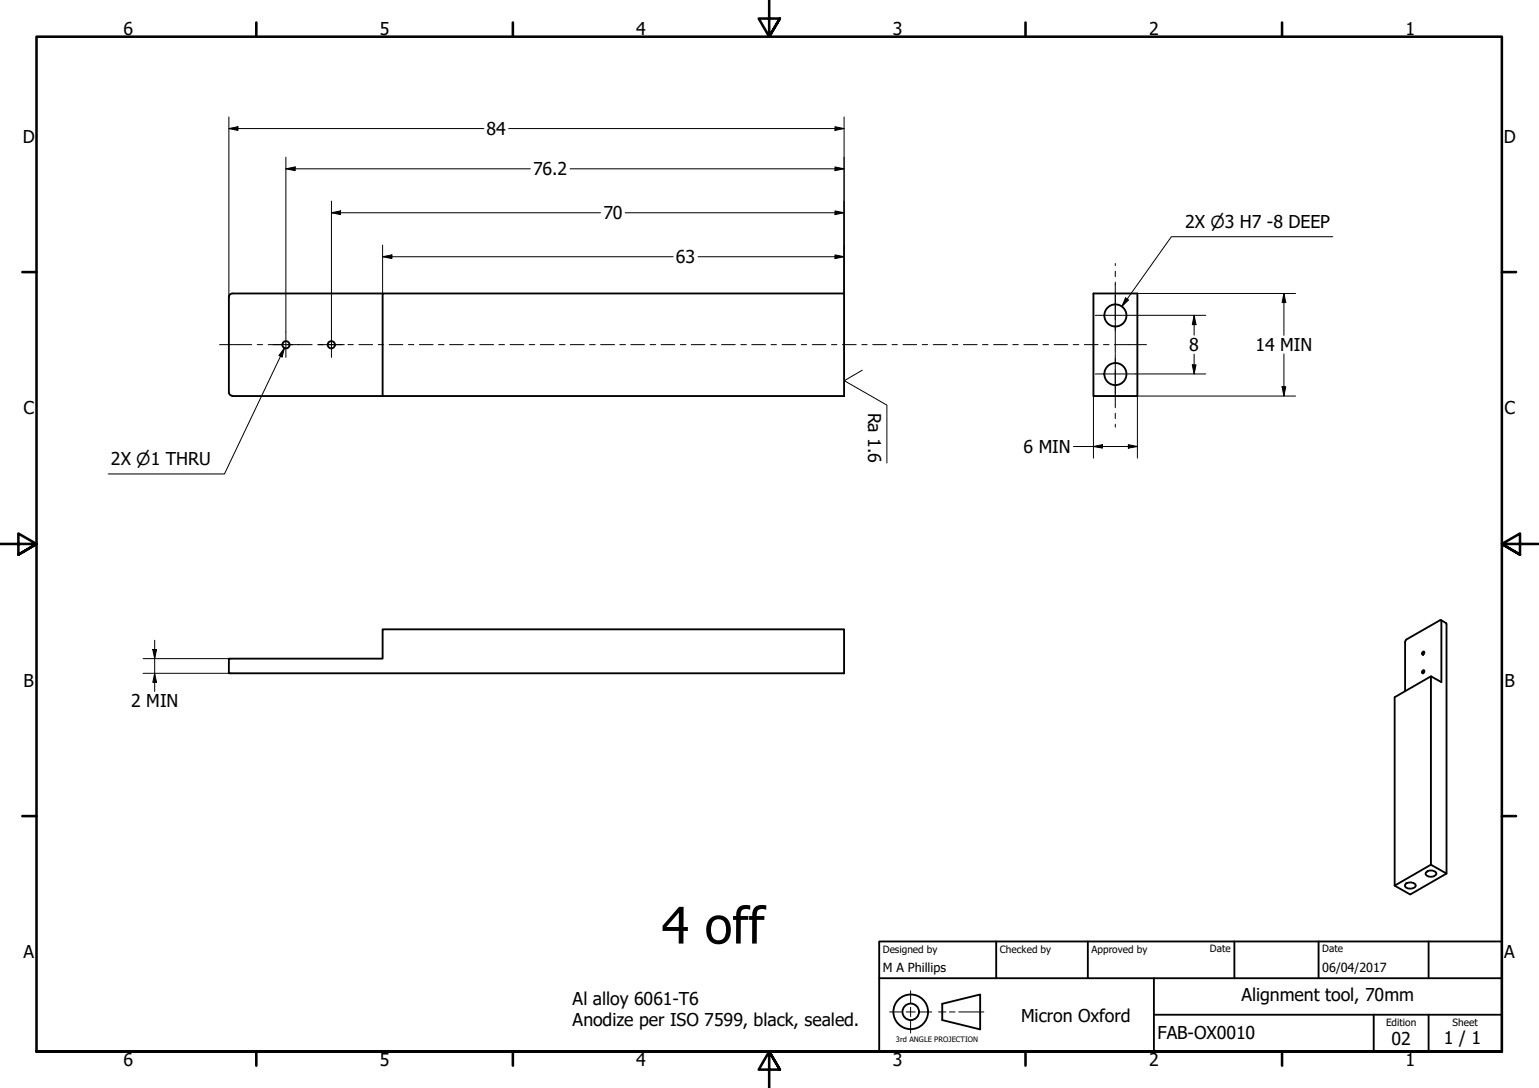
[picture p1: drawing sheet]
<svg xmlns="http://www.w3.org/2000/svg" width="420mm" height="297mm" viewBox="0 0 420 297" stroke-linecap="round" stroke-linejoin="round" font-family="sans-serif">
<!-- layer: Visible (ISO) -->
<g fill="none" stroke="#000" stroke-width=".51">
<path d="M104.5 80.1h-41a.98 .98 0 0 0-1 1v26a.99 .99 0 0 0 1 1M104.5 80.1h125.9v28h-125.9zM298.5 80.1h12v28h-12zM63.5 108.1h41M62.5 179.8h42v-8h125.9v12h-167.9zM388.4 178l.3-.2 .2 .2-.3 .7h-.3l-.1-.3zM393.4 169.3l1.5 1.1v68.1l-4.2-2.4v-51.5M383.6 188.7l.1-13.8 9.7-5.6 .1 16.9-2.8-1.6-10 5.8v51.4l10-5.7M388.4 183.1l.3-.2 .2 .2-.3 .7h-.3l-.1-.3zM389.3 238.2a1.8 1.8 0 0 1 2.9 .4 1.84 1.84 0 0 1-3 .1zM394.9 238.5l-9.9 5.7-4.3-2.4M383.9 241.2a2.18 2.18 0 0 1 2.5 .2l.1 .5a1.88 1.88 0 0 1-3 0z"/>
<circle cx="78.1" cy="94.1" r=".98"/>
<circle cx="90.5" cy="94.1" r=".98"/>
<circle cx="304.5" cy="86.1" r="3"/>
<circle cx="304.5" cy="102.1" r="3"/>
</g>
<!-- layer: Border (ISO) -->
<g fill="none" stroke="#000" stroke-width=".7">
<path d="M70 6.1v3.9M140 6.1v3.9M210 0v10l-2.9-4.9h5.8l-2.9 4.9 2.9-4.9M280 6.1v3.9M350 6.1v3.9M6.1 74.3h3.9M410 74.3h3.9M0 148.5h10l-5-2.8v5.7l5-2.9-5 2.9M420 148.5h-10l5-2.8v5.7l-5-2.9 5 2.9M6.1 222.8h3.9M410 222.8h3.9M10 287.1v-277.1h400v277.1h-400h400"/>
<path d="M70 287.1v3.8M140 287.1v3.8M212.9 292l-2.9-4.9 2.9 4.9h-5.8l2.9-4.9v9.9M280 287.1v3.8M350 287.1v3.8"/>
</g>
<!-- layer: Sketch Geometry (ANSI) -->
<path d="M242.9 276.3h3.2M247.4 276.3h2.5M248.6 270.5v3.3M248.6 275v2.5M248.6 278.8v3.3M251.1 276.3h3.3M256.2 276.3h2.1M259.2 276.3h1.5M261.7 276.3h6.9" fill="none" stroke="#000" stroke-width=".27"/>
<g fill="none" stroke="#000" stroke-width=".51">
<path d="M257.2 274.1l10.4-2.6v9.5l-10.4-2.5z"/>
<circle cx="248.6" cy="276.2" r="4.7"/>
<circle cx="248.6" cy="276.2" r="2.25"/>
</g>
<!-- layer: Title (ISO) -->
<path d="M240 257h170v30.1h-170zM272 257v10.1M297 257v10.1M337 257v10.1M360 257v10.1M390 257v10.1M240 267.1h170M315 277h95M315 267.1v20M375 277v10.1M390 277v10.1" fill="none" stroke="#000" stroke-width=".51"/>
<!-- layer: Centerline (ISO) -->
<g fill="none" stroke="#000" stroke-width=".27">
<path d="M304.5 71.9v.6M304.5 74v1.6M304.5 77v10.3M59.9 94.1h8.8M70.2 94.1h1.5M73.2 94.1h3.8M78.5 94.1h1.4M81.5 94.1h3.7M86.7 94.1h1.5M89.7 94.1h3.8M95 94.1h1.5M98 94.1h3.7"/>
<path d="M103.3 94.1h1.4M106.2 94.1h3.8M111.5 94.1h1.5M114.5 94.1h3.7M119.7 94.1h1.5M122.7 94.1h3.8M128 94.1h1.5M131 94.1h3.7M136.2 94.1h1.5M139.3 94.1h3.7M144.5 94.1h1.5M147.5 94.1h3.8"/>
<path d="M152.7 94.1h1.5M155.7 94.1h3.8M161 94.1h1.5M164 94.1h3.8M169.2 94.1h1.6M172.2 94.1h3.8M177.5 94.1h1.5M180.5 94.1h3.7M185.7 94.1h1.6M188.7 94.1h3.8M194 94.1h1.5M197 94.1h3.7"/>
<path d="M202.2 94.1h1.6M205.2 94.1h3.8M210.5 94.1h1.5M213.5 94.1h3.7M218.8 94.1h1.4M221.7 94.1h3.8M227 94.1h1.5M230 94.1h3.7M235.3 94.1h1.4M238.3 94.1h3.7M243.5 94.1h1.5M246.5 94.1h3.8"/>
<path d="M251.8 94.1h1.4M254.8 94.1h3.7M260 94.1h1.5M263 94.1h3.8M268.2 94.1h1.5M271.3 94.1h3.7M276.5 94.1h1.5M279.5 94.1h3.8M284.7 94.1h1.6M287.8 94.1h3.7M293 94.1h1.5M296 94.1h3.8"/>
<path d="M301.2 94.1h1.6M304.2 94.1h8.8M304.5 88.8v1.5M304.5 91.7v4.7M304.5 97.9v1.5M304.5 101v10.3M304.5 112.8v1.5M304.5 115.8v.8"/>
</g>
<!-- layer: Dimension (ISO) -->
<g fill="none" stroke="#000" stroke-width=".27">
<path d="M62.5 35.1l2.5-.5v1zM62.5 35.1h69.6M62.5 31.9v49.2M138.9 35.1h91.5M228 34.6l2.4 .5-2.4 .5zM230.4 31.9v48.2M78 46.1l2.6-.5v1zM78 46.1h66.8M78 42.9v47.7M90.5 58.1l2.5-.5v1zM90.5 58.1h73.5M90.5 54.9v35.7"/>
<path d="M155.6 46.1h74.8M170.7 58.1h59.7M228 57.6l2.4 .5-2.4 .5zM228 45.6l2.4 .5-2.4 .5zM104.5 70.1l2.5-.5v1zM104.5 70.1h79.3M104.5 66.9v13.2M190.6 70.1h39.8M228 69.6l2.4 .5-2.4 .5zM310 86.1h19.2M310.5 80.1h43.2M325.5 99.6h1l-.5 2.5z"/>
<path d="M326 86.1l.5 2.5h-1zM326 86.1v5.4M326 96.7v5.4M350.5 80.1l.5 2.5h-1zM350.5 80.1v11.5M350.5 96.6v11.5M298.5 108.1v17M310 102.1h19.2M350 105.6h1l-.5 2.5zM353.7 108.1h-43.2v17M293.1 121.9h17.4M298.5 121.9l2.5-.5v1z"/>
<path d="M308 121.4l2.5 .5-2.5 .5zM39.1 179.8h24.4M41.7 177.3h1l-.5 2.5zM42.2 174.8v14M39.1 183.8h24.4M42.2 183.8l.5 2.5h-1z"/>
</g>
<g fill="#000">
<path d="M62.5 35.1l2.5-.5v1z" fill-rule="evenodd"/>
<path d="M228 34.6l2.4 .5-2.4 .5z" fill-rule="evenodd"/>
<path d="M78 46.1l2.6-.5v1z" fill-rule="evenodd"/>
<path d="M90.5 58.1l2.5-.5v1z" fill-rule="evenodd"/>
<path d="M228 57.6l2.4 .5-2.4 .5z" fill-rule="evenodd"/>
<path d="M228 45.6l2.4 .5-2.4 .5z" fill-rule="evenodd"/>
<path d="M104.5 70.1l2.5-.5v1z" fill-rule="evenodd"/>
<path d="M228 69.6l2.4 .5-2.4 .5z" fill-rule="evenodd"/>
<path d="M325.5 99.6h1l-.5 2.5z" fill-rule="evenodd"/>
<path d="M326 86.1l.5 2.5h-1z" fill-rule="evenodd"/>
<path d="M350.5 80.1l.5 2.5h-1z" fill-rule="evenodd"/>
<path d="M350 105.6h1l-.5 2.5z" fill-rule="evenodd"/>
<path d="M298.5 121.9l2.5-.5v1z" fill-rule="evenodd"/>
<path d="M308 121.4l2.5 .5-2.5 .5z" fill-rule="evenodd"/>
<path d="M41.7 177.3h1l-.5 2.5z" fill-rule="evenodd"/>
<path d="M42.2 183.8l.5 2.5h-1z" fill-rule="evenodd"/>
</g>
<!-- layer: Center Mark (ISO) -->
<path d="M74.5 94.1h7.1M78 90.6v7M87 94.1h7M90.5 90.6v7M299 86.1h11M304.5 80.6v11M304.5 96.6v11M299 102.1h11" fill="none" stroke="#000" stroke-width=".27"/>
<!-- layer: Symbol (ISO) -->
<path d="M363.9 64.6h-44.1l-13.5 19.1M77.7 95l-.7 2.5-.9-.4zM77.7 95l-16.4 34.4h-31.8M307.3 81.3l.8 .6-1.8 1.8zM235.4 101.1l-4.9 2.8 11.6 6.7v15.8" fill="none" stroke="#000" stroke-width=".27"/>
<g fill="#000">
<path d="M77.7 95l-.7 2.5-.9-.4z" fill-rule="evenodd"/>
<path d="M307.3 81.3l.8 .6-1.8 1.8z" fill-rule="evenodd"/>
</g>
<text font-size="13.8" x="180.6" y="257.6">4 off</text>
<g font-size="4.8">
<text x="33.7" y="9.6">6</text>
<text x="103.7" y="9.6">5</text>
<text x="173.7" y="9.6">4</text>
<text x="243.7" y="9.6">3</text>
<text x="313.7" y="9.6">2</text>
<text x="383.7" y="9.6">1</text>
<text x="6.2" y="38.9">D</text>
<text x="132.8" y="36.9">84</text>
<text x="410.5" y="38.9">D</text>
<text x="145.5" y="47.9">76.2</text>
<text x="164.7" y="59.9">70</text>
<text x="323.5" y="62.2">2X ⌀3 H7 -8 DEEP</text>
<text x="184.5" y="71.9">63</text>
<text x="324.7" y="95.9">8</text>
<text x="342.8" y="95.9">14 MIN</text>
<text x="6.4" y="113.1">C</text>
<text x="237" y="112.6" transform="rotate(90 237 112.6)">Ra 1.6</text>
<text x="410.7" y="113.1">C</text>
<text x="279.5" y="123.6">6 MIN</text>
<text x="30.3" y="127">2X ⌀1 THRU</text>
<text x="6.4" y="187.4">B</text>
<text x="410.7" y="187.4">B</text>
<text x="35.8" y="193.2">2 MIN</text>
<text x="6.4" y="261.7">A</text>
<text x="410.7" y="261.7">A</text>
<text x="156.3" y="274.5">Al alloy 6061-T6</text>
<text x="339" y="273.4">Alignment tool, 70mm</text>
<text x="156.3" y="280.2">Anodize per ISO 7599, black, sealed.</text>
<text x="278.8" y="279">Micron Oxford</text>
<text x="316" y="283.8">FAB-OX0010</text>
<text x="379.9" y="285.3">02</text>
<text x="394.2" y="285">1 / 1</text>
<text x="33.7" y="290.9">6</text>
<text x="103.7" y="290.9">5</text>
<text x="173.7" y="290.9">4</text>
<text x="243.7" y="290.9">3</text>
<text x="313.7" y="290.9">2</text>
<text x="383.7" y="290.9">1</text>
</g>
<g font-size="3.4">
<text x="241" y="265.4">M A Phillips</text>
<text x="361" y="265.5">06/04/2017</text>
</g>
<g font-size="2.7">
<text x="241" y="260.1">Designed by</text>
<text x="273" y="260.1">Checked by</text>
<text x="298" y="260.1">Approved by</text>
<text x="330.3" y="260">Date</text>
<text x="361" y="260">Date</text>
<text x="378.4" y="280.1">Edition</text>
<text x="396.6" y="280.1">Sheet</text>
</g>
<text font-size="2" x="244.6" y="284.5">3rd ANGLE PROJECTION</text>
</svg>
